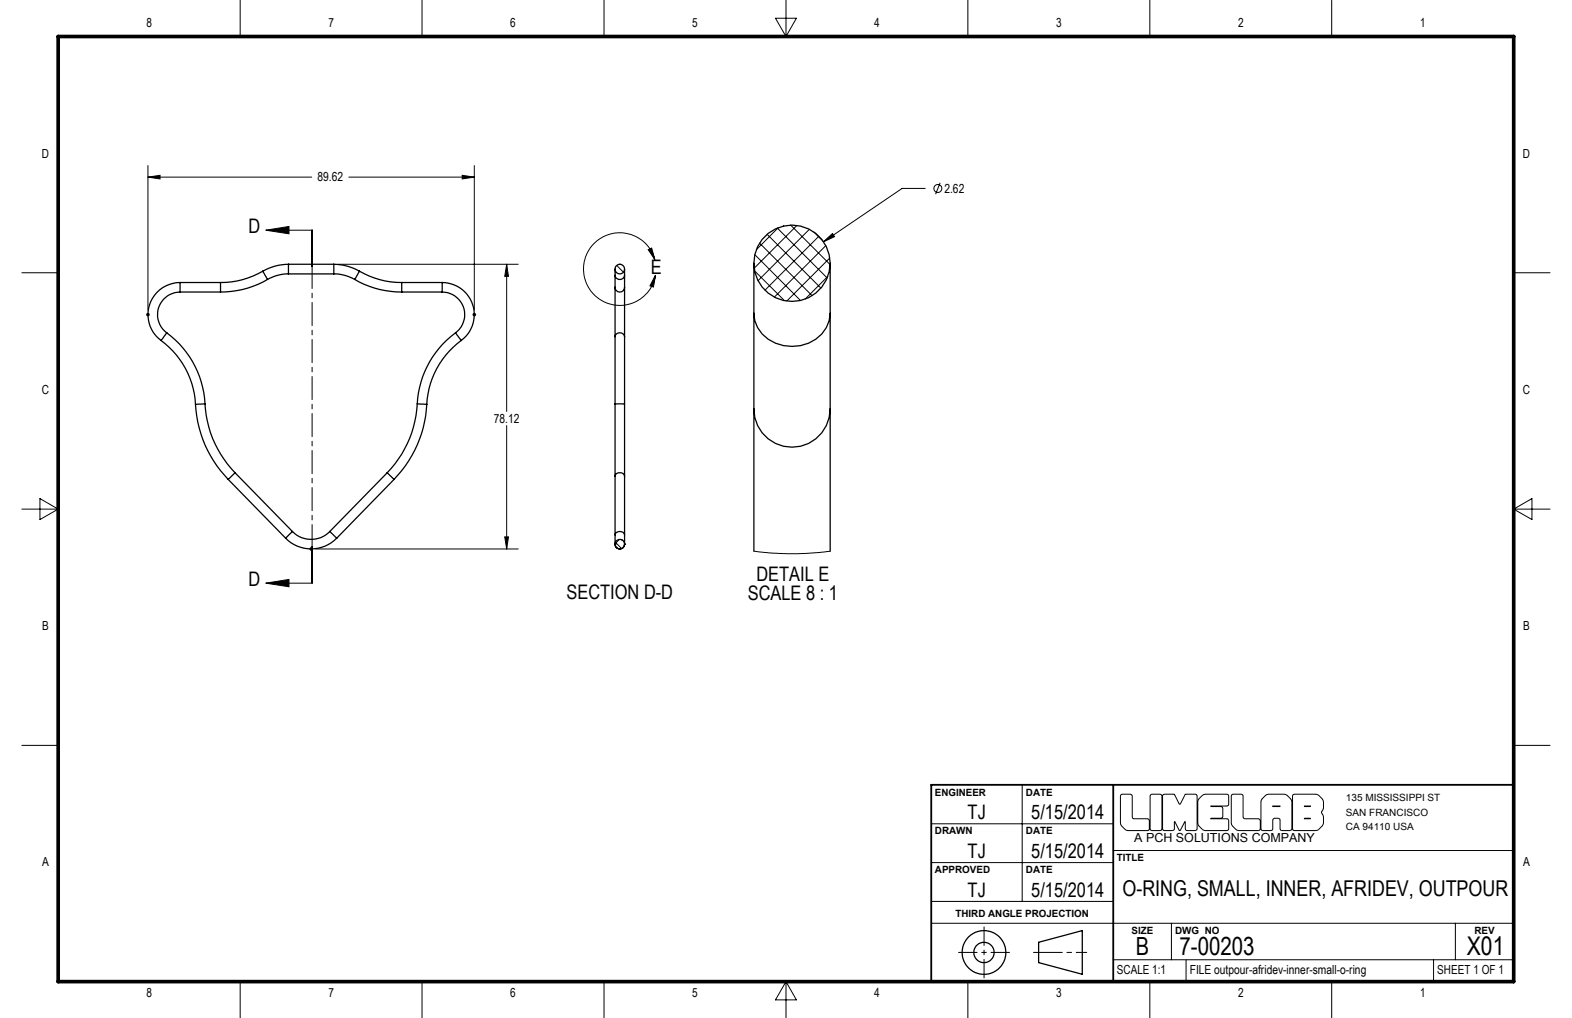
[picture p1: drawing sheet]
<svg xmlns="http://www.w3.org/2000/svg" width="432mm" height="279mm" viewBox="0 0 432 279" stroke-linecap="round" stroke-linejoin="round" font-family="sans-serif">
<g fill="none" stroke="#000" stroke-width=".27">
<path d="M66 0v10M115.9 0v10M165.9 0v10M213 5h5.8l-2.9 5zM215.9 0v10M265.9 0v10M315.8 0v10M365.8 0v10M40.6 48.6l3.4-.5v1zM40.6 45.4v39.7M40.6 48.6h45M95.8 48.6h34.5"/>
<path d="M127 48.1l3.3 .5-3.3 .5zM130.3 45.4v39.7M254.1 51.7h-6.3l-21.6 14.7M258.2 50.2l-1.2 3.1M6 74.9h10M73 63.2l6.4-1v2zM73 63.2h12.7v10M85.6 63.2v10M85.8 63.2v10M93 72.5h49.3M139.2 72.5l.5 3.3h-1.1zM139.2 72.5v40.4"/>
<path d="M169.4 72.8l1.8 1.9M178 68.5l1-.4 .9 3.2zM179.9 71.3a10 10 0 0 0-15.6-5.5 10 10 0 0 0 .7 16.5 10 10 0 0 0 15.1-6.8M180.1 75.5l-.6 3.3-1-.3zM207.3 74.3l8.2 8.2M207.3 69.9l12.6 12.6M208.6 66.7l14.5 14.5M210.7 64.3l14.8 14.8M213.5 62.6l13.7 13.7M213.8 62.4l-6 6.1M217.2 61.8l10.8 10.8M218.9 61.9l-11.7 11.7"/>
<path d="M222.3 62.9l-14.1 14.1M223.6 63.7l2.5 2.6M224.9 64.8l-14.8 14.9M226.2 66.4l2.5-2.3 .5 .8zM226.8 67.4l-14.1 14.2M227.4 75.8l-6.3 6.3M227.9 70.8l-11.8 11.8M415.8 74.9h10M40.1 86.4h1M40.3 86l.7 .7M40.6 85.9v1M41 86l-.7 .7"/>
<path d="M129.8 86.4h1M129.9 86l.7 .7M130.3 85.9v1M130.6 86l-.7 .7M139.2 116.8v33.9M6 139.7h10M11 136.8l5 2.9-5 2.9zM415.8 139.7h10M415.8 139.7l5-2.9v5.8zM84.9 150.7h1.1M85.1 150.3l.7 .7M85.5 150.2v1"/>
<path d="M85.6 150v10M85.7 150v10M85.8 150v10zM85.8 150.3l-.7 .7M86.7 150.7h55.6M138.6 147.4h1.1l-.5 3.3zM169.1 148.8l1.6 1.8M170.1 148.1l-1.2 1.1M207.1 151.3l4 .4 5 .3 5.1-.1 6.8-.6M73 160.1l6.4-1.1v2zM73 160.1h12.7M6 204.6h10"/>
<path d="M280.8 215.4v32M307.9 218.1l2.6-.1 .5 .4 .2 6.2 4 .1 .4 .2 .1 .3-.1 2.7-5.8 .1a2.71 2.71 0 0 1-2-2.1v-7.5zM316.1 218.1l2.6-.1 .5 .4v9.1l-.2 .4-.3 .1h-2.3l-.5-.5v-9.1zM319.4 218.2l.4-.2h2.8l1.5 2.7 1.5-2.7 3 .1 .2 .3-.1 9.4-.4 .2-2.5-.1-.3-2.4-1.2 2.3-.3 .1-1.3-2.4-.2 2.3-.4 .2-2.6-.1-.2-.4zM329.3 219.3l1-1 .8-.3h5.9l.3 .1 .2 .3-.1 2.7-.4 .1-4.4 .1 3.1 .2 .2 .3-.1 2.6-3.2 .3 4.7 .1 .2 .4-.1 2.6-.4 .2h-5.9a2.71 2.71 0 0 1-2.1-2.1v-5.8zM338.4 218.1l2.6-.1 .3 .2 .2 6.1 .1 .3 4.1 .1 .5 .5v2.3l-.2 .4-5.7 .1a2.71 2.71 0 0 1-2.1-2.1v-7.5zM346.7 219.3l.9-1 .8-.3h4.3a2.79 2.79 0 0 1 2.2 2.1l-.2 7.7-.3 .2-2.6-.1-.2-.4-.1-2.7-1.4-.2-.5 .5-.1 2.7-.4 .2h-2.3l-.4-.5v-7.4zM355.1 218.2l.4-.2h5.9a2.99 2.99 0 0 1 1.8 4.6l-.2 .3 .2 .5a3 3 0 0 1-1.8 4.6l-6.2-.1-.2-.4zM415.8 204.6h10M255.8 226.1h50M255.8 236.7h50M305.8 233.4h110"/>
<path d="M349.6 221.2l2 .1-1.9 .1zM358.3 221.2l1.6 .1-1.5 .1zM358.4 224.6h1.5l-1.6 .1zM255.8 253.4h160M255.8 247.4h50M321.8 253.4v10M399.8 253.4v10M66 269.4v10M115.9 269.4v10M165.9 269.4v10M215.9 269.4l2.9 5h-5.8zM215.9 269.4v10"/>
<path d="M265.9 269.4v10M305.8 263.4h110M315.8 269.4v10M325.8 263.4v6M365.8 269.4v10M393.8 263.4v6"/>
<circle cx="257.6" cy="51.7" r="1.09"/>
</g>
<g fill="none" stroke="#000" stroke-width=".35">
<path d="M49.5 77.5a8.8 8.8 0 0 0-8.4 6.1 8.8 8.8 0 0 0 3.1 9.9M49.5 77.5v2.7M49.5 77.5h11.1M60.6 77.5v2.7M72.2 74.4a22.7 22.7 0 0 1-11.6 3.1M72.2 74.4l1.3 2.3M73.5 76.7a25.1 25.1 0 0 1-12.9 3.5M79.2 75.2a11.8 11.8 0 0 0-5.7 1.5M79.2 72.5a14.4 14.4 0 0 0-7 1.9M79.2 72.5v2.7M79.2 72.5h12.5M79.2 75.2h12.5"/>
<path d="M91.7 75.2a11.8 11.8 0 0 1 5.7 1.5M91.7 72.5a14.4 14.4 0 0 1 7 1.9M91.7 72.5v2.7M97.4 76.7a25.1 25.1 0 0 0 12.9 3.5M98.7 74.4a23 23 0 0 0 11.6 3.1M98.7 74.4l-1.3 2.3M110.3 77.5v2.7M110.3 77.5h11.2M121.5 77.5a8.8 8.8 0 0 1 8.3 6.1 8.8 8.8 0 0 1-3.1 9.9M121.5 77.5v2.7M168.9 73.9v1.7M168.9 75.6v3.2"/>
<path d="M168.9 78.8v13.6M168.9 78.8a1.31 1.31 0 0 0 1.4 1.4 1.31 1.31 0 0 0 1.3-1.4M168.9 75.6a1.32 1.32 0 0 0 1.4 1.1 1.32 1.32 0 0 0 1.3-1.1M171.6 73.9v1.7M171.6 75.6v3.2M171.6 78.8v13.6M207.1 72.2v13.8M228 72.2v13.8M44.2 93.5a23.2 23.2 0 0 1 9.5 17.5M45.8 91.3a25.8 25.8 0 0 1 10.5 19.5M45.8 91.3l-1.6 2.2M49.5 80.2a6.2 6.2 0 0 0-5.9 4.2 6.2 6.2 0 0 0 2.2 6.9"/>
<path d="M49.5 80.2h11.1M110.3 80.2h11.2M121.5 80.2a6.2 6.2 0 0 1 5.8 4.2 6.2 6.2 0 0 1-2.2 6.9M125.1 91.3a25.8 25.8 0 0 0-10.5 19.5M125.1 91.3l1.6 2.2M126.7 93.5a23.2 23.2 0 0 0-9.5 17.5M168.9 92.4v18.5M168.9 92.4a1.33 1.33 0 0 1 1.4-1.1 1.33 1.33 0 0 1 1.3 1.1M171.6 92.4v18.5M207.1 86v26.3M207.1 86a9.4 9.4 0 0 0 8.1 8.9 10.7 10.7 0 0 0 12.6-6.9l.2-2M228 86v26.3"/>
<path d="M53.7 111a31.8 31.8 0 0 0 9 20.6M56.3 110.8a29.1 29.1 0 0 0 8.3 19M56.3 110.8l-2.6 .2M114.6 110.8a29.1 29.1 0 0 1-8.2 19M114.6 110.8l2.6 .2M117.2 111a31.8 31.8 0 0 1-9 20.6M168.9 110.9v19.8M168.9 110.9h2.7M171.6 110.9v19.8M207.1 112.3v39M207.1 112.3a10.5 10.5 0 0 0 10.5 10.4 10.5 10.5 0 0 0 10.4-10.4M228 112.3v39"/>
<path d="M62.7 131.6l15.8 16.1M64.6 129.8l-1.9 1.8M64.6 129.8l15.7 16.1M106.4 129.8l1.8 1.8M106.4 129.8l-15.8 16.1M108.2 131.6l-15.7 16.1M168.9 130.7a1.39 1.39 0 0 1 1.4-.9 1.39 1.39 0 0 1 1.3 .9M168.9 130.7v16.1M171.6 130.7v16.1M78.5 147.7a9.8 9.8 0 0 0 14 0M80.3 145.9a7.2 7.2 0 0 0 10.3 0M80.3 145.9l-1.8 1.8"/>
<path d="M90.6 145.9l1.9 1.8M168.9 149.4a1.31 1.31 0 0 0 1.4 1.3 1.31 1.31 0 0 0 1.3-1.3M168.9 149.4h.1M168.9 146.8v2.6M168.9 146.8a1.39 1.39 0 0 1 1.4-.9 1.39 1.39 0 0 1 1.3 .9M171.6 146.8v2.6M171.6 149.4h.1M285.3 258.6l12-3.2v12l-12-3.2z"/>
<circle cx="170.2" cy="73.8" r="1.31"/>
<circle cx="217.5" cy="72.3" r="10.5"/>
<circle cx="170.2" cy="149.4" r="1.31"/>
<circle cx="270.3" cy="261.4" r="6"/>
<circle cx="270.3" cy="261.4" r="2.79"/>
</g>
<path d="M85.7 63.2v96.8" fill="none" stroke="#000" stroke-width=".27" stroke-dasharray="6.3 1.3 1.3 1.3" stroke-dashoffset=".5"/>
<path d="M270.3 254.4v14M263.3 261.4h14" fill="none" stroke="#000" stroke-width=".27" stroke-dasharray="15.2 1.3 1.3 1.3" stroke-dashoffset="10.1"/>
<path d="M283.9 261.4h14.6" fill="none" stroke="#000" stroke-width=".27" stroke-dasharray="15.2 1.3 1.3 1.3" stroke-dashoffset="7.3"/>
<path d="M305.8 215.4v54M415.8 215.4h-160v54" fill="none" stroke="#000" stroke-width=".5"/>
<path d="M16 10h399.8v259.4h-399.8z" fill="none" stroke="#000" stroke-width="1"/>
<g fill="#000">
<path d="M226.2 66.4l2.5-2.3 .5 .8z"/>
<path d="M40.6 48.6l3.4-.5v1zM127 48.1l3.3 .5-3.3 .5zM138.6 147.4h1.1l-.5 3.3zM139.2 72.5l.5 3.3h-1.1z"/>
<path d="M73 63.2l6.4-1v2zM73 160.1l6.4-1.1v2z"/>
<path d="M178 68.5l1-.4 .9 3.2zM180.1 75.5l-.6 3.3-1-.3z"/>
</g>
<text font-size="7.1" x="402.9" y="262.2">X01</text>
<g font-size="6.9">
<text x="312" y="262.2">B</text>
<text x="324" y="262.2">7-00203</text>
</g>
<text font-size="6" x="308.3" y="245.9">O-RING, SMALL, INNER, AFRIDEV, OUTPOUR</text>
<g font-size="5.5">
<text x="68.3" y="63.9">D</text>
<text x="178.7" y="75.2">E</text>
<text x="68.3" y="160.8">D</text>
<text x="207.8" y="159.5">DETAIL E</text>
<text x="155.6" y="164.5">SECTION D-D</text>
<text x="205.4" y="164.6">SCALE 8 : 1</text>
<text x="265.8" y="224.9">TJ</text>
<text x="283.3" y="224.9">5/15/2014</text>
<text x="265.8" y="235.5">TJ</text>
<text x="283.3" y="235.5">5/15/2014</text>
<text x="265.8" y="246.1">TJ</text>
<text x="283.3" y="246.1">5/15/2014</text>
</g>
<g font-size="3.4">
<text x="40.2" y="7.3">8</text>
<text x="90.2" y="7.3">7</text>
<text x="140.2" y="7.3">6</text>
<text x="190.1" y="7.3">5</text>
<text x="240.1" y="7.3">4</text>
<text x="290.1" y="7.3">3</text>
<text x="340.1" y="7.3">2</text>
<text x="390.1" y="7.3">1</text>
<text x="11.5" y="43.3">D</text>
<text x="418.3" y="43.3">D</text>
<text x="87.2" y="49.8">89.62</text>
<text x="259.4" y="52.9">2.62</text>
<text x="11.5" y="108.1">C</text>
<text x="418.3" y="108.1">C</text>
<text x="135.7" y="116">78.12</text>
<text x="11.6" y="173">B</text>
<text x="418.4" y="173">B</text>
<text x="311.6" y="231.2">A PCH SOLUTIONS COMPANY</text>
<text x="11.6" y="237.8">A</text>
<text x="418.4" y="237.8">A</text>
<text x="306.8" y="267.4">SCALE 1:1</text>
<text x="326.8" y="267.4">FILE outpour-afridev-inner-small-o-ring</text>
<text x="394.8" y="267.4">SHEET 1 OF 1</text>
<text x="40.2" y="273.7">8</text>
<text x="90.2" y="273.7">7</text>
<text x="140.2" y="273.7">6</text>
<text x="190.1" y="273.7">5</text>
<text x="240.1" y="273.7">4</text>
<text x="290.1" y="273.7">3</text>
<text x="340.1" y="273.7">2</text>
<text x="390.1" y="273.7">1</text>
</g>
<g font-size="2.7">
<text x="256.8" y="218.4">ENGINEER</text>
<text x="281.8" y="218.4">DATE</text>
<text x="369.7" y="219.8">135 MISSISSIPPI ST</text>
<text x="369.7" y="223.8">SAN FRANCISCO</text>
<text x="369.7" y="227.8">CA 94110 USA</text>
<text x="256.8" y="229">DRAWN</text>
<text x="281.8" y="229">DATE</text>
<text x="256.8" y="239.7">APPROVED</text>
<text x="281.8" y="239.7">DATE</text>
<text x="306.8" y="236.4">TITLE</text>
<text x="262.4" y="251.8">THIRD ANGLE PROJECTION</text>
<text x="310.8" y="256.4">SIZE</text>
<text x="322.8" y="256.4">DWG NO</text>
<text x="405" y="256.4">REV</text>
</g>
</svg>
